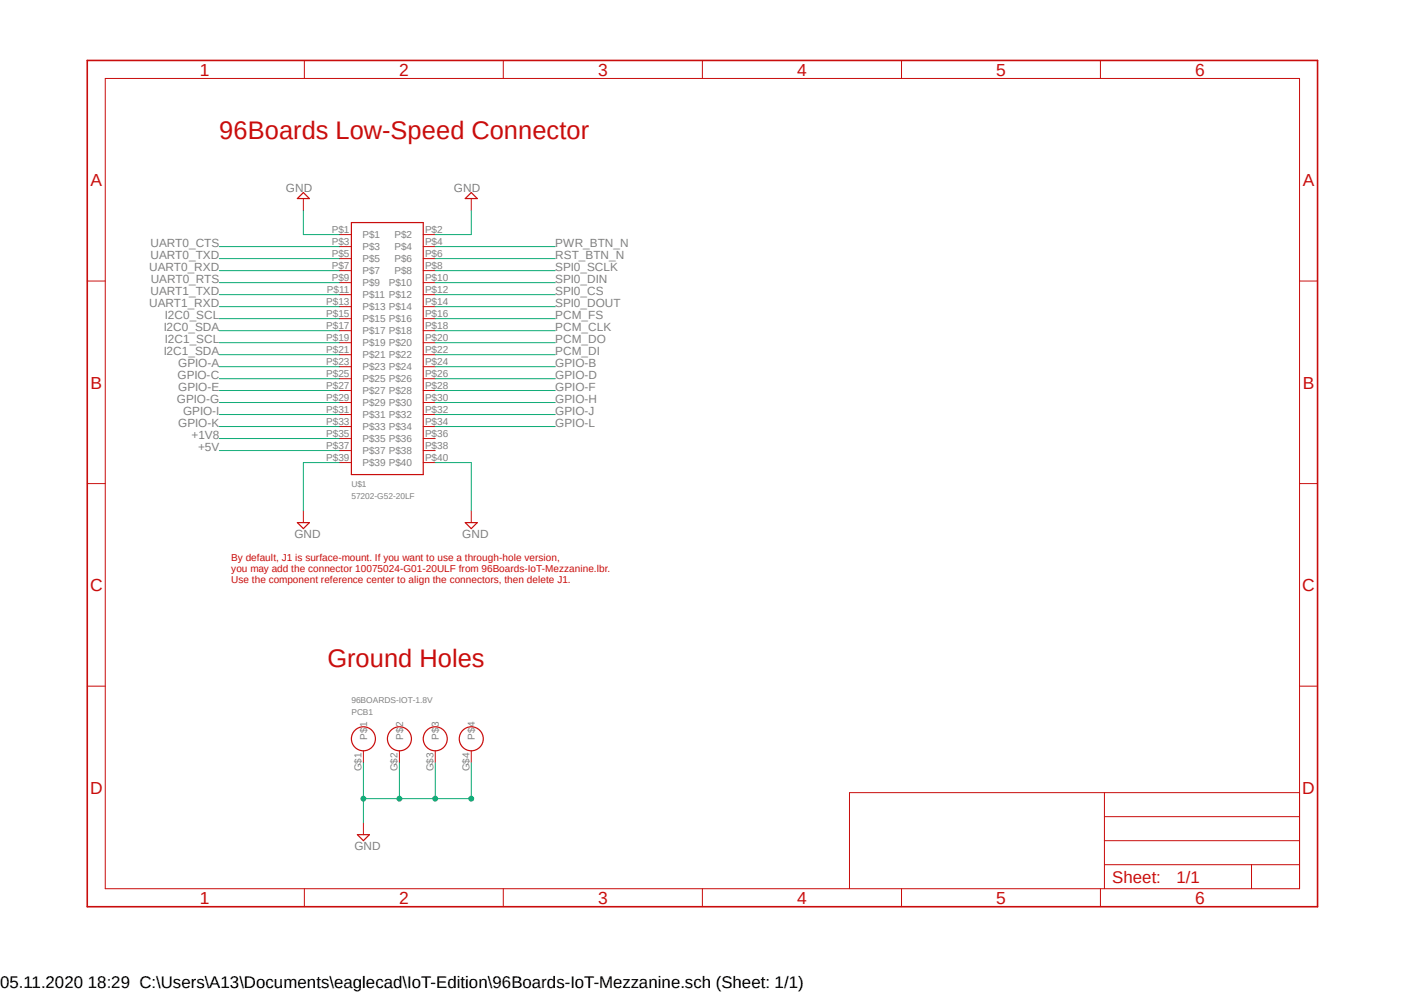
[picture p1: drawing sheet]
<?xml version="1.0" encoding="utf-8"?>
<!DOCTYPE eagle SYSTEM "eagle.dtd">
<eagle version="9.6.2">
<drawing>
<settings>
<setting alwaysvectorfont="no"/>
<setting keepoldvectorfont="yes"/>
<setting verticaltext="up"/>
</settings>
<grid distance="0.1" unitdist="inch" unit="inch" style="lines" multiple="1" display="no" altdistance="0.01" altunitdist="inch" altunit="inch"/>
<schematic xreflabel="%F%N" xrefpart="/%S.%C%R">
<libraries>
<library name="frames">
<symbols>
<symbol name="A4L-LOC">
<wire x1="256.54" y1="3.81" x2="256.54" y2="8.89" width="0.1016" layer="94"/>
<wire x1="256.54" y1="8.89" x2="256.54" y2="13.97" width="0.1016" layer="94"/>
<wire x1="256.54" y1="13.97" x2="256.54" y2="19.05" width="0.1016" layer="94"/>
<wire x1="256.54" y1="19.05" x2="256.54" y2="24.13" width="0.1016" layer="94"/>
<wire x1="161.29" y1="3.81" x2="161.29" y2="24.13" width="0.1016" layer="94"/>
<wire x1="161.29" y1="24.13" x2="215.265" y2="24.13" width="0.1016" layer="94"/>
<wire x1="215.265" y1="24.13" x2="256.54" y2="24.13" width="0.1016" layer="94"/>
<wire x1="246.38" y1="3.81" x2="246.38" y2="8.89" width="0.1016" layer="94"/>
<wire x1="246.38" y1="8.89" x2="256.54" y2="8.89" width="0.1016" layer="94"/>
<wire x1="246.38" y1="8.89" x2="215.265" y2="8.89" width="0.1016" layer="94"/>
<wire x1="215.265" y1="8.89" x2="215.265" y2="3.81" width="0.1016" layer="94"/>
<wire x1="215.265" y1="8.89" x2="215.265" y2="13.97" width="0.1016" layer="94"/>
<wire x1="215.265" y1="13.97" x2="256.54" y2="13.97" width="0.1016" layer="94"/>
<wire x1="215.265" y1="13.97" x2="215.265" y2="19.05" width="0.1016" layer="94"/>
<wire x1="215.265" y1="19.05" x2="256.54" y2="19.05" width="0.1016" layer="94"/>
<wire x1="215.265" y1="19.05" x2="215.265" y2="24.13" width="0.1016" layer="94"/>
<text x="217.17" y="15.24" size="2.54" layer="94">&gt;DRAWING_NAME</text>
<text x="217.17" y="10.16" size="2.286" layer="94">&gt;LAST_DATE_TIME</text>
<text x="230.505" y="5.08" size="2.54" layer="94">&gt;SHEET</text>
<text x="216.916" y="4.953" size="2.54" layer="94">Sheet:</text>
<frame x1="0" y1="0" x2="260.35" y2="179.07" columns="6" rows="4" layer="94"/>
</symbol>
</symbols>
<devicesets>
<deviceset name="A4L-LOC" prefix="FRAME" uservalue="yes">
<gates>
<gate name="G$1" symbol="A4L-LOC" x="0" y="0"/>
</gates>
<devices>
<device name="">
<technologies>
<technology name=""/>
</technologies>
</device>
</devices>
</deviceset>
</devicesets>
</library>
<library name="96Boards-IoT-Mezzanine">
<symbols>
<symbol name="96BOARDS-IOT-1.8V-HOLES">
<circle x="-12.7" y="-2.54" radius="2.54" width="0.254" layer="94"/>
<circle x="-5.08" y="-2.54" radius="2.54" width="0.254" layer="94"/>
<circle x="2.54" y="-2.54" radius="2.54" width="0.254" layer="94"/>
<circle x="10.16" y="-2.54" radius="2.54" width="0.254" layer="94"/>
<pin name="P$1" x="-12.7" y="-7.62" length="short" rot="R90"/>
<pin name="P$2" x="-5.08" y="-7.62" length="short" rot="R90"/>
<pin name="P$3" x="2.54" y="-7.62" length="short" rot="R90"/>
<pin name="P$4" x="10.16" y="-7.62" length="short" rot="R90"/>
<text x="-15.24" y="5.08" size="1.27" layer="96">&gt;VALUE</text>
<text x="-15.24" y="2.54" size="1.27" layer="95">&gt;NAME</text>
</symbol>
<symbol name="GND">
<wire x1="-1.27" y1="0" x2="1.27" y2="0" width="0.254" layer="94"/>
<wire x1="1.27" y1="0" x2="0" y2="-1.27" width="0.254" layer="94"/>
<wire x1="0" y1="-1.27" x2="-1.27" y2="0" width="0.254" layer="94"/>
<pin name="GND" x="0" y="2.54" visible="off" length="short" direction="sup" rot="R270"/>
<text x="-1.905" y="-3.175" size="1.778" layer="96">&gt;VALUE</text>
</symbol>
<symbol name="40PIN-HEADER_MALE">
<wire x1="-7.62" y1="27.94" x2="7.62" y2="27.94" width="0.254" layer="94"/>
<wire x1="7.62" y1="27.94" x2="7.62" y2="-25.4" width="0.254" layer="94"/>
<wire x1="7.62" y1="-25.4" x2="-7.62" y2="-25.4" width="0.254" layer="94"/>
<wire x1="-7.62" y1="-25.4" x2="-7.62" y2="27.94" width="0.254" layer="94"/>
<pin name="P$1" x="-10.16" y="25.4" length="short"/>
<pin name="P$2" x="10.16" y="25.4" length="short" rot="R180"/>
<pin name="P$3" x="-10.16" y="22.86" length="short"/>
<pin name="P$4" x="10.16" y="22.86" length="short" rot="R180"/>
<pin name="P$5" x="-10.16" y="20.32" length="short"/>
<pin name="P$6" x="10.16" y="20.32" length="short" rot="R180"/>
<pin name="P$7" x="-10.16" y="17.78" length="short"/>
<pin name="P$8" x="10.16" y="17.78" length="short" rot="R180"/>
<pin name="P$9" x="-10.16" y="15.24" length="short"/>
<pin name="P$10" x="10.16" y="15.24" length="short" rot="R180"/>
<pin name="P$11" x="-10.16" y="12.7" length="short"/>
<pin name="P$12" x="10.16" y="12.7" length="short" rot="R180"/>
<pin name="P$13" x="-10.16" y="10.16" length="short"/>
<pin name="P$14" x="10.16" y="10.16" length="short" rot="R180"/>
<pin name="P$15" x="-10.16" y="7.62" length="short"/>
<pin name="P$16" x="10.16" y="7.62" length="short" rot="R180"/>
<pin name="P$17" x="-10.16" y="5.08" length="short"/>
<pin name="P$18" x="10.16" y="5.08" length="short" rot="R180"/>
<pin name="P$19" x="-10.16" y="2.54" length="short"/>
<pin name="P$20" x="10.16" y="2.54" length="short" rot="R180"/>
<pin name="P$21" x="-10.16" y="0" length="short"/>
<pin name="P$22" x="10.16" y="0" length="short" rot="R180"/>
<pin name="P$23" x="-10.16" y="-2.54" length="short"/>
<pin name="P$24" x="10.16" y="-2.54" length="short" rot="R180"/>
<pin name="P$25" x="-10.16" y="-5.08" length="short"/>
<pin name="P$26" x="10.16" y="-5.08" length="short" rot="R180"/>
<pin name="P$27" x="-10.16" y="-7.62" length="short"/>
<pin name="P$28" x="10.16" y="-7.62" length="short" rot="R180"/>
<pin name="P$29" x="-10.16" y="-10.16" length="short"/>
<pin name="P$30" x="10.16" y="-10.16" length="short" rot="R180"/>
<pin name="P$31" x="-10.16" y="-12.7" length="short"/>
<pin name="P$32" x="10.16" y="-12.7" length="short" rot="R180"/>
<pin name="P$33" x="-10.16" y="-15.24" length="short"/>
<pin name="P$34" x="10.16" y="-15.24" length="short" rot="R180"/>
<pin name="P$35" x="-10.16" y="-17.78" length="short"/>
<pin name="P$36" x="10.16" y="-17.78" length="short" rot="R180"/>
<pin name="P$37" x="-10.16" y="-20.32" length="short"/>
<pin name="P$38" x="10.16" y="-20.32" length="short" rot="R180"/>
<pin name="P$39" x="-10.16" y="-22.86" length="short"/>
<pin name="P$40" x="10.16" y="-22.86" length="short" rot="R180"/>
<text x="-7.62" y="-27.94" size="1.27" layer="95">&gt;NAME</text>
<text x="-7.62" y="-30.48" size="1.27" layer="96">&gt;VALUE</text>
</symbol>
</symbols>
<devicesets>
<deviceset name="96BOARDS-IOT-1.8V" prefix="PCB">
<gates>
<gate name="G$1" symbol="96BOARDS-IOT-1.8V-HOLES" x="2.54" y="5.08"/>
</gates>
<devices>
<device name="" package="96BOARDS-IOT-1.8V">
<connects>
<connect gate="G$1" pin="P$1" pad="G$1"/>
<connect gate="G$1" pin="P$2" pad="G$2"/>
<connect gate="G$1" pin="P$3" pad="G$3"/>
<connect gate="G$1" pin="P$4" pad="G$4"/>
</connects>
<technologies>
<technology name=""/>
</technologies>
</device>
</devices>
</deviceset>
<deviceset name="GND" prefix="SUPPLY">
<gates>
<gate name="GND" symbol="GND" x="0" y="0"/>
</gates>
<devices>
<device name="">
<technologies>
<technology name=""/>
</technologies>
</device>
</devices>
</deviceset>
<deviceset name="57202-G52-20LF">
<gates>
<gate name="G$1" symbol="40PIN-HEADER_MALE" x="0" y="0"/>
</gates>
<devices>
<device name="" package="57202-G52-20LF">
<connects>
<connect gate="G$1" pin="P$1" pad="P$1"/>
<connect gate="G$1" pin="P$10" pad="P$10"/>
<connect gate="G$1" pin="P$11" pad="P$11"/>
<connect gate="G$1" pin="P$12" pad="P$12"/>
<connect gate="G$1" pin="P$13" pad="P$13"/>
<connect gate="G$1" pin="P$14" pad="P$14"/>
<connect gate="G$1" pin="P$15" pad="P$15"/>
<connect gate="G$1" pin="P$16" pad="P$16"/>
<connect gate="G$1" pin="P$17" pad="P$17"/>
<connect gate="G$1" pin="P$18" pad="P$18"/>
<connect gate="G$1" pin="P$19" pad="P$19"/>
<connect gate="G$1" pin="P$2" pad="P$2"/>
<connect gate="G$1" pin="P$20" pad="P$20"/>
<connect gate="G$1" pin="P$21" pad="P$21"/>
<connect gate="G$1" pin="P$22" pad="P$22"/>
<connect gate="G$1" pin="P$23" pad="P$23"/>
<connect gate="G$1" pin="P$24" pad="P$24"/>
<connect gate="G$1" pin="P$25" pad="P$25"/>
<connect gate="G$1" pin="P$26" pad="P$26"/>
<connect gate="G$1" pin="P$27" pad="P$27"/>
<connect gate="G$1" pin="P$28" pad="P$28"/>
<connect gate="G$1" pin="P$29" pad="P$29"/>
<connect gate="G$1" pin="P$3" pad="P$3"/>
<connect gate="G$1" pin="P$30" pad="P$30"/>
<connect gate="G$1" pin="P$31" pad="P$31"/>
<connect gate="G$1" pin="P$32" pad="P$32"/>
<connect gate="G$1" pin="P$33" pad="P$33"/>
<connect gate="G$1" pin="P$34" pad="P$34"/>
<connect gate="G$1" pin="P$35" pad="P$35"/>
<connect gate="G$1" pin="P$36" pad="P$36"/>
<connect gate="G$1" pin="P$37" pad="P$37"/>
<connect gate="G$1" pin="P$38" pad="P$38"/>
<connect gate="G$1" pin="P$39" pad="P$39"/>
<connect gate="G$1" pin="P$4" pad="P$4"/>
<connect gate="G$1" pin="P$40" pad="P$40"/>
<connect gate="G$1" pin="P$5" pad="P$5"/>
<connect gate="G$1" pin="P$6" pad="P$6"/>
<connect gate="G$1" pin="P$7" pad="P$7"/>
<connect gate="G$1" pin="P$8" pad="P$8"/>
<connect gate="G$1" pin="P$9" pad="P$9"/>
</connects>
<technologies>
<technology name=""/>
</technologies>
</device>
</devices>
</deviceset>
</devicesets>
</library>
</libraries>
<attributes>
</attributes>
<variantdefs>
</variantdefs>
<classes>
<class number="0" name="default" width="0" drill="0">
</class>
<class number="3" name="power" width="0" drill="0">
</class>
</classes>
<parts>
<part name="FRAME3" library="frames" deviceset="A4L-LOC" device=""/>
<part name="PCB1" library="96Boards-IoT-Mezzanine" deviceset="96BOARDS-IOT-1.8V" device=""/>
<part name="SUPPLY4" library="96Boards-IoT-Mezzanine" deviceset="GND" device=""/>
<part name="U$1" library="96Boards-IoT-Mezzanine" deviceset="57202-G52-20LF" device=""/>
<part name="SUPPLY1" library="96Boards-IoT-Mezzanine" deviceset="GND" device=""/>
<part name="SUPPLY2" library="96Boards-IoT-Mezzanine" deviceset="GND" device=""/>
<part name="SUPPLY3" library="96Boards-IoT-Mezzanine" deviceset="GND" device=""/>
<part name="SUPPLY5" library="96Boards-IoT-Mezzanine" deviceset="GND" device=""/>
</parts>
<sheets>
<sheet>
<plain>
<text x="-101.6" y="93.98" size="3.81" layer="94">96Boards Low-Speed Connector</text>
<text x="-78.74" y="-17.78" size="3.81" layer="94">Ground Holes</text>
<text x="-99.06" y="0" size="1.524" layer="94">By default, J1 is surface-mount. If you want to use a through-hole version, 
you may add the connector 10075024-G01-20ULF from 96Boards-IoT-Mezzanine.lbr.
Use the component reference center to align the connectors, then delete J1.</text>
</plain>
<instances>
<instance part="FRAME3" gate="G$1" x="-129.54" y="-68.58" smashed="yes">
<attribute name="SHEET" x="100.965" y="-63.5" size="2.54" layer="94"/>
</instance>
<instance part="PCB1" gate="G$1" x="-58.42" y="-30.48" smashed="yes">
<attribute name="VALUE" x="-73.66" y="-25.4" size="1.27" layer="96"/>
<attribute name="NAME" x="-73.66" y="-27.94" size="1.27" layer="95"/>
</instance>
<instance part="SUPPLY4" gate="GND" x="-71.12" y="-53.34" smashed="yes">
<attribute name="VALUE" x="-73.025" y="-56.515" size="1.778" layer="96"/>
</instance>
<instance part="U$1" gate="G$1" x="-66.04" y="48.26" smashed="yes">
<attribute name="NAME" x="-73.66" y="20.32" size="1.27" layer="95"/>
<attribute name="VALUE" x="-73.66" y="17.78" size="1.27" layer="96"/>
</instance>
<instance part="SUPPLY1" gate="GND" x="-83.82" y="12.7" smashed="yes">
<attribute name="VALUE" x="-85.725" y="9.525" size="1.778" layer="96"/>
</instance>
<instance part="SUPPLY2" gate="GND" x="-48.26" y="12.7" smashed="yes">
<attribute name="VALUE" x="-50.165" y="9.525" size="1.778" layer="96"/>
</instance>
<instance part="SUPPLY3" gate="GND" x="-48.26" y="81.28" smashed="yes" rot="R180">
<attribute name="VALUE" x="-46.355" y="84.455" size="1.778" layer="96" rot="R180"/>
</instance>
<instance part="SUPPLY5" gate="GND" x="-83.82" y="81.28" smashed="yes" rot="R180">
<attribute name="VALUE" x="-81.915" y="84.455" size="1.778" layer="96" rot="R180"/>
</instance>
</instances>
<busses>
</busses>
<nets>
<net name="GND" class="0">
<segment>
<pinref part="SUPPLY4" gate="GND" pin="GND"/>
<pinref part="PCB1" gate="G$1" pin="P$1"/>
<wire x1="-71.12" y1="-50.8" x2="-71.12" y2="-45.72" width="0.1524" layer="91"/>
<wire x1="-71.12" y1="-45.72" x2="-71.12" y2="-38.1" width="0.1524" layer="91"/>
<wire x1="-71.12" y1="-45.72" x2="-63.5" y2="-45.72" width="0.1524" layer="91"/>
<pinref part="PCB1" gate="G$1" pin="P$4"/>
<wire x1="-63.5" y1="-45.72" x2="-55.88" y2="-45.72" width="0.1524" layer="91"/>
<wire x1="-55.88" y1="-45.72" x2="-48.26" y2="-45.72" width="0.1524" layer="91"/>
<wire x1="-48.26" y1="-45.72" x2="-48.26" y2="-38.1" width="0.1524" layer="91"/>
<pinref part="PCB1" gate="G$1" pin="P$3"/>
<wire x1="-55.88" y1="-38.1" x2="-55.88" y2="-45.72" width="0.1524" layer="91"/>
<pinref part="PCB1" gate="G$1" pin="P$2"/>
<wire x1="-63.5" y1="-38.1" x2="-63.5" y2="-45.72" width="0.1524" layer="91"/>
<junction x="-63.5" y="-45.72"/>
<junction x="-71.12" y="-45.72"/>
<junction x="-55.88" y="-45.72"/>
<junction x="-48.26" y="-45.72"/>
</segment>
<segment>
<wire x1="-76.2" y1="25.4" x2="-83.82" y2="25.4" width="0.1524" layer="91"/>
<wire x1="-83.82" y1="25.4" x2="-83.82" y2="15.24" width="0.1524" layer="91"/>
<pinref part="U$1" gate="G$1" pin="P$39"/>
<pinref part="SUPPLY1" gate="GND" pin="GND"/>
</segment>
<segment>
<wire x1="-55.88" y1="25.4" x2="-48.26" y2="25.4" width="0.1524" layer="91"/>
<wire x1="-48.26" y1="25.4" x2="-48.26" y2="15.24" width="0.1524" layer="91"/>
<pinref part="U$1" gate="G$1" pin="P$40"/>
<pinref part="SUPPLY2" gate="GND" pin="GND"/>
</segment>
<segment>
<wire x1="-55.88" y1="73.66" x2="-48.26" y2="73.66" width="0.1524" layer="91"/>
<wire x1="-48.26" y1="73.66" x2="-48.26" y2="78.74" width="0.1524" layer="91"/>
<pinref part="U$1" gate="G$1" pin="P$2"/>
<pinref part="SUPPLY3" gate="GND" pin="GND"/>
</segment>
<segment>
<wire x1="-76.2" y1="73.66" x2="-83.82" y2="73.66" width="0.1524" layer="91"/>
<wire x1="-83.82" y1="73.66" x2="-83.82" y2="78.74" width="0.1524" layer="91"/>
<pinref part="U$1" gate="G$1" pin="P$1"/>
<pinref part="SUPPLY5" gate="GND" pin="GND"/>
</segment>
</net>
<net name="UART0_CTS" class="0">
<segment>
<wire x1="-76.2" y1="71.12" x2="-101.6" y2="71.12" width="0.1524" layer="91"/>
<label x="-101.6" y="71.12" size="1.778" layer="95" rot="MR0"/>
<pinref part="U$1" gate="G$1" pin="P$3"/>
</segment>
</net>
<net name="UART0_TXD" class="0">
<segment>
<wire x1="-76.2" y1="68.58" x2="-101.6" y2="68.58" width="0.1524" layer="91"/>
<label x="-101.6" y="68.58" size="1.778" layer="95" rot="MR0"/>
<pinref part="U$1" gate="G$1" pin="P$5"/>
</segment>
</net>
<net name="UART0_RXD" class="0">
<segment>
<wire x1="-76.2" y1="66.04" x2="-101.6" y2="66.04" width="0.1524" layer="91"/>
<label x="-101.6" y="66.04" size="1.778" layer="95" rot="MR0"/>
<pinref part="U$1" gate="G$1" pin="P$7"/>
</segment>
</net>
<net name="UART0_RTS" class="0">
<segment>
<wire x1="-76.2" y1="63.5" x2="-101.6" y2="63.5" width="0.1524" layer="91"/>
<label x="-101.6" y="63.5" size="1.778" layer="95" rot="MR0"/>
<pinref part="U$1" gate="G$1" pin="P$9"/>
</segment>
</net>
<net name="UART1_TXD" class="0">
<segment>
<wire x1="-76.2" y1="60.96" x2="-101.6" y2="60.96" width="0.1524" layer="91"/>
<label x="-101.6" y="60.96" size="1.778" layer="95" rot="MR0"/>
<pinref part="U$1" gate="G$1" pin="P$11"/>
</segment>
</net>
<net name="UART1_RXD" class="0">
<segment>
<wire x1="-76.2" y1="58.42" x2="-101.6" y2="58.42" width="0.1524" layer="91"/>
<label x="-101.6" y="58.42" size="1.778" layer="95" rot="MR0"/>
<pinref part="U$1" gate="G$1" pin="P$13"/>
</segment>
</net>
<net name="I2C0_SCL" class="0">
<segment>
<wire x1="-76.2" y1="55.88" x2="-101.6" y2="55.88" width="0.1524" layer="91"/>
<label x="-101.6" y="55.88" size="1.778" layer="95" rot="MR0"/>
<pinref part="U$1" gate="G$1" pin="P$15"/>
</segment>
</net>
<net name="I2C0_SDA" class="0">
<segment>
<wire x1="-76.2" y1="53.34" x2="-101.6" y2="53.34" width="0.1524" layer="91"/>
<label x="-101.6" y="53.34" size="1.778" layer="95" rot="MR0"/>
<pinref part="U$1" gate="G$1" pin="P$17"/>
</segment>
</net>
<net name="I2C1_SCL" class="0">
<segment>
<wire x1="-76.2" y1="50.8" x2="-101.6" y2="50.8" width="0.1524" layer="91"/>
<label x="-101.6" y="50.8" size="1.778" layer="95" rot="MR0"/>
<pinref part="U$1" gate="G$1" pin="P$19"/>
</segment>
</net>
<net name="I2C1_SDA" class="0">
<segment>
<wire x1="-76.2" y1="48.26" x2="-101.6" y2="48.26" width="0.1524" layer="91"/>
<label x="-101.6" y="48.26" size="1.778" layer="95" rot="MR0"/>
<pinref part="U$1" gate="G$1" pin="P$21"/>
</segment>
</net>
<net name="GPIO-A" class="0">
<segment>
<wire x1="-76.2" y1="45.72" x2="-101.6" y2="45.72" width="0.1524" layer="91"/>
<label x="-101.6" y="45.72" size="1.778" layer="95" rot="MR0"/>
<pinref part="U$1" gate="G$1" pin="P$23"/>
</segment>
</net>
<net name="GPIO-C" class="0">
<segment>
<wire x1="-76.2" y1="43.18" x2="-101.6" y2="43.18" width="0.1524" layer="91"/>
<label x="-101.6" y="43.18" size="1.778" layer="95" rot="MR0"/>
<pinref part="U$1" gate="G$1" pin="P$25"/>
</segment>
</net>
<net name="GPIO-G" class="0">
<segment>
<wire x1="-76.2" y1="38.1" x2="-101.6" y2="38.1" width="0.1524" layer="91"/>
<label x="-101.6" y="38.1" size="1.778" layer="95" rot="MR0"/>
<pinref part="U$1" gate="G$1" pin="P$29"/>
</segment>
</net>
<net name="GPIO-K" class="0">
<segment>
<wire x1="-76.2" y1="33.02" x2="-101.6" y2="33.02" width="0.1524" layer="91"/>
<label x="-101.6" y="33.02" size="1.778" layer="95" rot="MR0"/>
<pinref part="U$1" gate="G$1" pin="P$33"/>
</segment>
</net>
<net name="GPIO-E" class="0">
<segment>
<wire x1="-76.2" y1="40.64" x2="-101.6" y2="40.64" width="0.1524" layer="91"/>
<label x="-101.6" y="40.64" size="1.778" layer="95" rot="MR0"/>
<pinref part="U$1" gate="G$1" pin="P$27"/>
</segment>
</net>
<net name="GPIO-I" class="0">
<segment>
<wire x1="-76.2" y1="35.56" x2="-101.6" y2="35.56" width="0.1524" layer="91"/>
<label x="-101.6" y="35.56" size="1.778" layer="95" rot="MR0"/>
<pinref part="U$1" gate="G$1" pin="P$31"/>
</segment>
</net>
<net name="+1V8" class="0">
<segment>
<wire x1="-76.2" y1="30.48" x2="-101.6" y2="30.48" width="0.1524" layer="91"/>
<label x="-101.6" y="30.48" size="1.778" layer="95" rot="MR0"/>
<pinref part="U$1" gate="G$1" pin="P$35"/>
</segment>
</net>
<net name="PWR_BTN_N" class="0">
<segment>
<wire x1="-55.88" y1="71.12" x2="-30.48" y2="71.12" width="0.1524" layer="91"/>
<label x="-30.48" y="71.12" size="1.778" layer="95"/>
<pinref part="U$1" gate="G$1" pin="P$4"/>
</segment>
</net>
<net name="RST_BTN_N" class="0">
<segment>
<wire x1="-55.88" y1="68.58" x2="-30.48" y2="68.58" width="0.1524" layer="91"/>
<label x="-30.48" y="68.58" size="1.778" layer="95"/>
<pinref part="U$1" gate="G$1" pin="P$6"/>
</segment>
</net>
<net name="SPI0_SCLK" class="0">
<segment>
<wire x1="-55.88" y1="66.04" x2="-30.48" y2="66.04" width="0.1524" layer="91"/>
<label x="-30.48" y="66.04" size="1.778" layer="95"/>
<pinref part="U$1" gate="G$1" pin="P$8"/>
</segment>
</net>
<net name="SPI0_DIN" class="0">
<segment>
<wire x1="-55.88" y1="63.5" x2="-30.48" y2="63.5" width="0.1524" layer="91"/>
<label x="-30.48" y="63.5" size="1.778" layer="95"/>
<pinref part="U$1" gate="G$1" pin="P$10"/>
</segment>
</net>
<net name="SPI0_CS" class="0">
<segment>
<wire x1="-55.88" y1="60.96" x2="-30.48" y2="60.96" width="0.1524" layer="91"/>
<label x="-30.48" y="60.96" size="1.778" layer="95"/>
<pinref part="U$1" gate="G$1" pin="P$12"/>
</segment>
</net>
<net name="SPI0_DOUT" class="0">
<segment>
<wire x1="-55.88" y1="58.42" x2="-30.48" y2="58.42" width="0.1524" layer="91"/>
<label x="-30.48" y="58.42" size="1.778" layer="95"/>
<pinref part="U$1" gate="G$1" pin="P$14"/>
</segment>
</net>
<net name="PCM_FS" class="0">
<segment>
<wire x1="-55.88" y1="55.88" x2="-30.48" y2="55.88" width="0.1524" layer="91"/>
<label x="-30.48" y="55.88" size="1.778" layer="95"/>
<pinref part="U$1" gate="G$1" pin="P$16"/>
</segment>
</net>
<net name="PCM_CLK" class="0">
<segment>
<wire x1="-55.88" y1="53.34" x2="-30.48" y2="53.34" width="0.1524" layer="91"/>
<label x="-30.48" y="53.34" size="1.778" layer="95"/>
<pinref part="U$1" gate="G$1" pin="P$18"/>
</segment>
</net>
<net name="PCM_DO" class="0">
<segment>
<wire x1="-55.88" y1="50.8" x2="-30.48" y2="50.8" width="0.1524" layer="91"/>
<label x="-30.48" y="50.8" size="1.778" layer="95"/>
<pinref part="U$1" gate="G$1" pin="P$20"/>
</segment>
</net>
<net name="GPIO-B" class="0">
<segment>
<wire x1="-55.88" y1="45.72" x2="-30.48" y2="45.72" width="0.1524" layer="91"/>
<label x="-30.48" y="45.72" size="1.778" layer="95"/>
<pinref part="U$1" gate="G$1" pin="P$24"/>
</segment>
</net>
<net name="GPIO-D" class="0">
<segment>
<wire x1="-55.88" y1="43.18" x2="-30.48" y2="43.18" width="0.1524" layer="91"/>
<label x="-30.48" y="43.18" size="1.778" layer="95"/>
<pinref part="U$1" gate="G$1" pin="P$26"/>
</segment>
</net>
<net name="GPIO-F" class="0">
<segment>
<wire x1="-55.88" y1="40.64" x2="-30.48" y2="40.64" width="0.1524" layer="91"/>
<label x="-30.48" y="40.64" size="1.778" layer="95"/>
<pinref part="U$1" gate="G$1" pin="P$28"/>
</segment>
</net>
<net name="GPIO-H" class="0">
<segment>
<wire x1="-55.88" y1="38.1" x2="-30.48" y2="38.1" width="0.1524" layer="91"/>
<label x="-30.48" y="38.1" size="1.778" layer="95"/>
<pinref part="U$1" gate="G$1" pin="P$30"/>
</segment>
</net>
<net name="GPIO-J" class="0">
<segment>
<wire x1="-55.88" y1="35.56" x2="-30.48" y2="35.56" width="0.1524" layer="91"/>
<label x="-30.48" y="35.56" size="1.778" layer="95"/>
<pinref part="U$1" gate="G$1" pin="P$32"/>
</segment>
</net>
<net name="GPIO-L" class="0">
<segment>
<wire x1="-55.88" y1="33.02" x2="-30.48" y2="33.02" width="0.1524" layer="91"/>
<label x="-30.48" y="33.02" size="1.778" layer="95"/>
<pinref part="U$1" gate="G$1" pin="P$34"/>
</segment>
</net>
<net name="+5V" class="0">
<segment>
<wire x1="-76.2" y1="27.94" x2="-101.6" y2="27.94" width="0.1524" layer="91"/>
<label x="-101.6" y="27.94" size="1.778" layer="95" rot="MR0"/>
<pinref part="U$1" gate="G$1" pin="P$37"/>
</segment>
</net>
<net name="PCM_DI" class="0">
<segment>
<wire x1="-55.88" y1="48.26" x2="-30.48" y2="48.26" width="0.1524" layer="91"/>
<label x="-30.48" y="48.26" size="1.778" layer="95"/>
<pinref part="U$1" gate="G$1" pin="P$22"/>
</segment>
</net>
</nets>
</sheet>
</sheets>
</schematic>
</drawing>
<compatibility>
<note version="6.3" minversion="6.2.2" severity="warning">
Since Version 6.2.2 text objects can contain more than one line,
which will not be processed correctly with this version.
</note>
</compatibility>
</eagle>
